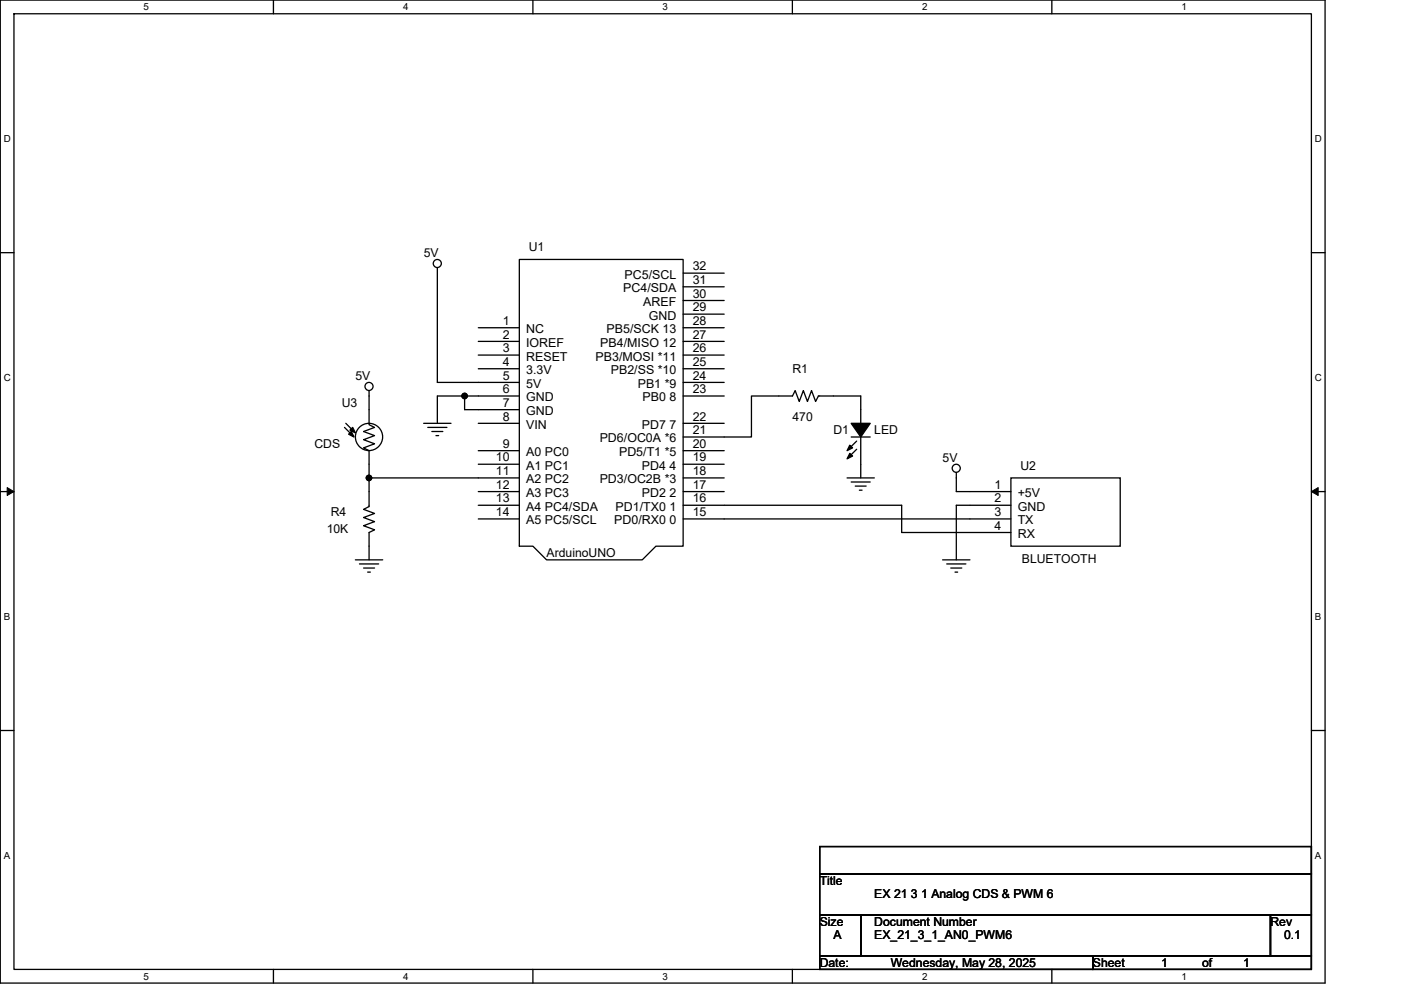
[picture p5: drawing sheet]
<svg xmlns="http://www.w3.org/2000/svg" width="297mm" height="210mm" viewBox="0 0 297 210" stroke-linecap="round" stroke-linejoin="round" font-family="sans-serif">
<path d="M.1 0h280.8v208.5h-280.8zM3 2.9h275v202.7h-275z" fill="none" stroke="#000" stroke-width=".28"/>
<g fill="#fff">
<path d="M30.5 .3h1.1v2.3h-1.1z"/>
<path d="M30.5 205.9h1.1v2.3h-1.1z"/>
</g>
<path d="M58 0v2.9M58 205.6v2.9" fill="none" stroke="#000" stroke-width=".28"/>
<g fill="#fff">
<path d="M85.5 .3h1.1v2.3h-1.1z"/>
<path d="M85.5 205.9h1.1v2.3h-1.1z"/>
</g>
<path d="M113 0v2.9M113 205.6v2.9" fill="none" stroke="#000" stroke-width=".28"/>
<g fill="#fff">
<path d="M140.5 .3h1.1v2.3h-1.1z"/>
<path d="M140.5 205.9h1.1v2.3h-1.1z"/>
</g>
<path d="M168 0v2.9M168 205.6v2.9" fill="none" stroke="#000" stroke-width=".28"/>
<g fill="#fff">
<path d="M195.5 .3h1.2v2.3h-1.2z"/>
<path d="M195.5 205.9h1.2v2.3h-1.2z"/>
</g>
<path d="M223 0v2.9M223 205.6v2.9" fill="none" stroke="#000" stroke-width=".28"/>
<g fill="#fff">
<path d="M250.5 .3h1.2v2.3h-1.2z"/>
<path d="M250.5 205.9h1.2v2.3h-1.2z"/>
<path d="M.8 28.3h1.5v2.3h-1.5z"/>
<path d="M278.8 28.3h1.5v2.3h-1.5z"/>
<path d="M.8 78.9h1.5v2.3h-1.5z"/>
<path d="M278.8 78.9h1.5v2.3h-1.5z"/>
</g>
<path d="M.1 53.6h2.9M278 53.6h2.9" fill="none" stroke="#000" stroke-width=".28"/>
<g fill="#fff">
<path d="M.8 129.6h1.4v2.3h-1.4z"/>
<path d="M278.8 129.6h1.4v2.3h-1.4z"/>
</g>
<path d="M.1 104.3h2.9M278 104.3h2.9" fill="none" stroke="#000" stroke-width=".28"/>
<path d="M1.5 103.4l1.5 .9-1.5 .8zM278 104.3l1.5-.9v1.7z" fill="#000" stroke="#000" stroke-width=".21"/>
<g fill="#fff">
<path d="M.8 180.3h1.4v2.3h-1.4z"/>
<path d="M278.8 180.3h1.4v2.3h-1.4z"/>
</g>
<g fill="none" stroke="#000" stroke-width=".28">
<path d="M92.7 56.8v24.3h17.4M110.1 55h34.7v60.8h-5.7l-2.9 2.9h-20.3l-2.9-2.9h-2.9zM144.8 57.9h8.7M101.4 72.4h8.7M101.4 75.3h8.7M101.4 78.2h8.7M101.4 69.5h8.7M144.8 66.6h8.7M144.8 69.5h8.7M144.8 75.3h8.7M144.8 78.2h8.7M144.8 72.4h8.7"/>
<path d="M144.8 60.8h8.7M144.8 63.7h8.7M73 90.7l1.8 1.7M73.3 89.8l1.8 1.7M78.2 82.8v7.3l1.2 .6-2.3 .8 2.3 .9-2.3 .9 2.3 .8-2.3 .9 1.1 .6v5.8M89.8 89.8h5.8M90.7 90.7h4.1M91.6 91.5h2.3M92.4 92.4h.6M98.5 84v2.9h11.6M98.5 84h-5.8v5.8M98.5 84h11.6"/>
<path d="M101.4 89.8h8.7M101.4 95.6h8.7M101.4 98.5h8.7M144.8 81.1h8.7M144.8 84h8.7M144.8 89.8h8.7M144.8 95.6h8.7M144.8 98.5h8.7M180.5 92.7h4M181.6 93.6l-1.7 1.7M181.6 95.3l-1.7 1.7M182.5 89.8v-5.8h-9l-.6 1.2-.8-2.4-.9 2.4-.9-2.4-.8 2.4-.9-2.4-.6 1.2h-8.7v8.7h-14.5"/>
<path d="M182.5 92.7v8.7M75.4 118.7h5.7M76.2 119.6h4.1M78.2 101.4h31.9M78.2 101.4v6l-1.1 .6 2.3 .9-2.3 .9 2.3 .8-2.3 .9 2.3 .9-1.2 .5v5.8M101.4 104.3h8.7M101.4 107.2h8.7M101.4 110.1h8.7M144.8 101.4h8.7M144.8 104.3h8.7M144.8 107.2h46.4v5.7h23.1M144.8 110.1h69.5"/>
<path d="M179.6 101.4h5.8M180.5 102.2h4M181.3 103.1h2.3M182.2 104h.6M199.9 118.7h5.8M200.7 119.6h4.1M202.8 100.2v4.1h11.5M214.3 101.4h23.2v14.4h-23.2zM214.3 107.2h-11.5v11.5M77.1 120.5h2.3M78 121.3h.5M201.6 120.5h2.3"/>
<path d="M202.5 121.3h.5M.1 154.9h2.9M278 154.9h2.9M173.8 179.6h104.2v5.7h-104.2zM173.8 194h8.7v8.7h-8.7zM173.8 185.3h104.2v8.7h-104.2zM182.5 194h86.9v8.7h-86.9zM269.4 194h8.6v8.7h-8.6zM173.8 202.7h57.9v2.9h-57.9zM231.7 202.7h46.3v2.9h-46.3z"/>
<circle cx="92.7" cy="55.9" r=".86"/>
<circle cx="78.2" cy="92.7" r="2.89"/>
<circle cx="78.2" cy="82" r=".86"/>
<circle cx="202.7" cy="99.3" r=".86"/>
</g>
<g fill="#000" stroke="#000" stroke-width=".28">
<path d="M74.5 91.5l.6 1.2-1.2-.6z" fill-rule="evenodd"/>
<path d="M74.2 91.2l.6-.5 .6 1.1z" fill-rule="evenodd"/>
<path d="M180.2 96.2l.6 .5-1.2 .6z" fill-rule="evenodd"/>
<path d="M180.2 94.4l.6 .6-1.2 .6z" fill-rule="evenodd"/>
<path d="M180.5 89.8h4l-2 2.9z" fill-rule="evenodd"/>
<circle cx="98.5" cy="84" r=".57"/>
<circle cx="78.2" cy="101.4" r=".57"/>
</g>
<g font-size="2.6">
<text x="112.1" y="53.3">U1</text>
<text x="89.8" y="54.5">5V</text>
<text x="132.4" y="59.1">PC5/SCL</text>
<text x="146.9" y="57.3">32</text>
<text x="132.1" y="62">PC4/SDA</text>
<text x="136.4" y="64.9">AREF</text>
<text x="146.9" y="60.2">31</text>
<text x="146.9" y="63.1">30</text>
<text x="106.6" y="71.8">2</text>
<text x="106.6" y="68.9">1</text>
<text x="111.5" y="70.7">NC</text>
<text x="128.6" y="70.7">PB5/SCK 13</text>
<text x="137.5" y="67.8">GND</text>
<text x="146.9" y="71.8">27</text>
<text x="146.9" y="66">29</text>
<text x="146.9" y="68.9">28</text>
<text x="106.6" y="74.7">3</text>
<text x="106.6" y="77.6">4</text>
<text x="111.5" y="73.6">IOREF</text>
<text x="111.5" y="76.5">RESET</text>
<text x="126.3" y="76.5">PB3/MOSI *11</text>
<text x="127.3" y="73.6">PB4/MISO 12</text>
<text x="146.9" y="74.7">26</text>
<text x="146.9" y="77.6">25</text>
<text x="75.3" y="80.5">5V</text>
<text x="106.6" y="80.5">5</text>
<text x="106.6" y="83.4">6</text>
<text x="111.5" y="79.4">3.3V</text>
<text x="111.5" y="82.3">5V</text>
<text x="129.5" y="79.4">PB2/SS *10</text>
<text x="135.2" y="82.3">PB1 *9</text>
<text x="146.9" y="80.5">24</text>
<text x="146.9" y="83.4">23</text>
<text x="168" y="79.1">R1</text>
<text x="72.5" y="86.3">U3</text>
<text x="106.6" y="86.3">7</text>
<text x="106.6" y="89.2">8</text>
<text x="111.5" y="85.2">GND</text>
<text x="111.5" y="88.1">GND</text>
<text x="136.2" y="85.2">PB0 8</text>
<text x="146.9" y="89.2">22</text>
<text x="168" y="89.2">470</text>
<text x="66.7" y="95">CDS</text>
<text x="106.6" y="95">9</text>
<text x="111.5" y="91">VIN</text>
<text x="127.1" y="93.9">PD6/OC0A *6</text>
<text x="136.1" y="91">PD7 7</text>
<text x="146.9" y="92.1">21</text>
<text x="146.9" y="95">20</text>
<text x="176.7" y="92.1">D1</text>
<text x="185.4" y="92.1">LED</text>
<text x="105.2" y="97.9">10</text>
<text x="105.2" y="100.8">11</text>
<text x="111.5" y="96.8">A0 PC0</text>
<text x="111.5" y="99.6">A1 PC1</text>
<text x="131.3" y="96.8">PD5/T1 *5</text>
<text x="136.1" y="99.6">PD4 4</text>
<text x="146.9" y="97.9">19</text>
<text x="146.9" y="100.8">18</text>
<text x="199.9" y="97.9">5V</text>
<text x="216.4" y="99.7">U2</text>
<text x="105.2" y="103.7">12</text>
<text x="105.2" y="106.6">13</text>
<text x="111.5" y="102.5">A2 PC2</text>
<text x="111.5" y="105.4">A3 PC3</text>
<text x="127.1" y="102.5">PD3/OC2B *3</text>
<text x="136.1" y="105.4">PD2 2</text>
<text x="146.9" y="103.7">17</text>
<text x="146.9" y="106.6">16</text>
<text x="210.8" y="103.7">1</text>
<text x="210.8" y="106.6">2</text>
<text x="215.8" y="105.4">+5V</text>
<text x="69.3" y="113">10K</text>
<text x="70.1" y="109.5">R4</text>
<text x="105.2" y="109.5">14</text>
<text x="111.5" y="108.3">A4 PC4/SDA</text>
<text x="111.5" y="111.2">A5 PC5/SCL</text>
<text x="130.2" y="111.2">PD0/RX0 0</text>
<text x="130.5" y="108.3">PD1/TX0 1</text>
<text x="146.9" y="109.5">15</text>
<text x="210.8" y="109.5">3</text>
<text x="210.8" y="112.4">4</text>
<text x="215.8" y="108.3">GND</text>
<text x="215.8" y="111.2">TX</text>
<text x="115.9" y="118.2">ArduinoUNO</text>
<text x="215.8" y="114.1">RX</text>
<text x="216.7" y="119.3">BLUETOOTH</text>
<text x="173.8" y="187.7">Title</text>
<text x="185.4" y="190.6">EX 21 3 1 Analog CDS &amp; PWM 6</text>
<text x="173.8" y="196.4">Size</text>
<text x="185.4" y="196.4">Document Number</text>
<text x="269.4" y="196.4">Rev</text>
<text x="176.7" y="199.3">A</text>
<text x="185.4" y="199.3">EX_21_3_1_AN0_PWM6</text>
<text x="272.2" y="199.3">0.1</text>
<text x="173.8" y="205">Date:</text>
<text x="188.9" y="205">Wednesday, May 28, 2025</text>
<text x="231.7" y="205">Sheet</text>
<text x="246.2" y="205">1</text>
<text x="254.9" y="205">of</text>
<text x="263.6" y="205">1</text>
</g>
<g font-size="2.1">
<text x="30.5" y="2.2">5</text>
<text x="85.5" y="2.2">4</text>
<text x="140.5" y="2.2">3</text>
<text x="195.5" y="2.2">2</text>
<text x="250.5" y="2.2">1</text>
<text x=".8" y="30.1">D</text>
<text x="278.8" y="30.1">D</text>
<text x=".8" y="80.8">C</text>
<text x="278.8" y="80.8">C</text>
<text x=".8" y="131.4">B</text>
<text x="278.8" y="131.4">B</text>
<text x=".8" y="182.1">A</text>
<text x="278.8" y="182.1">A</text>
<text x="30.5" y="207.8">5</text>
<text x="85.5" y="207.8">4</text>
<text x="140.5" y="207.8">3</text>
<text x="195.5" y="207.8">2</text>
<text x="250.5" y="207.8">1</text>
</g>
</svg>
